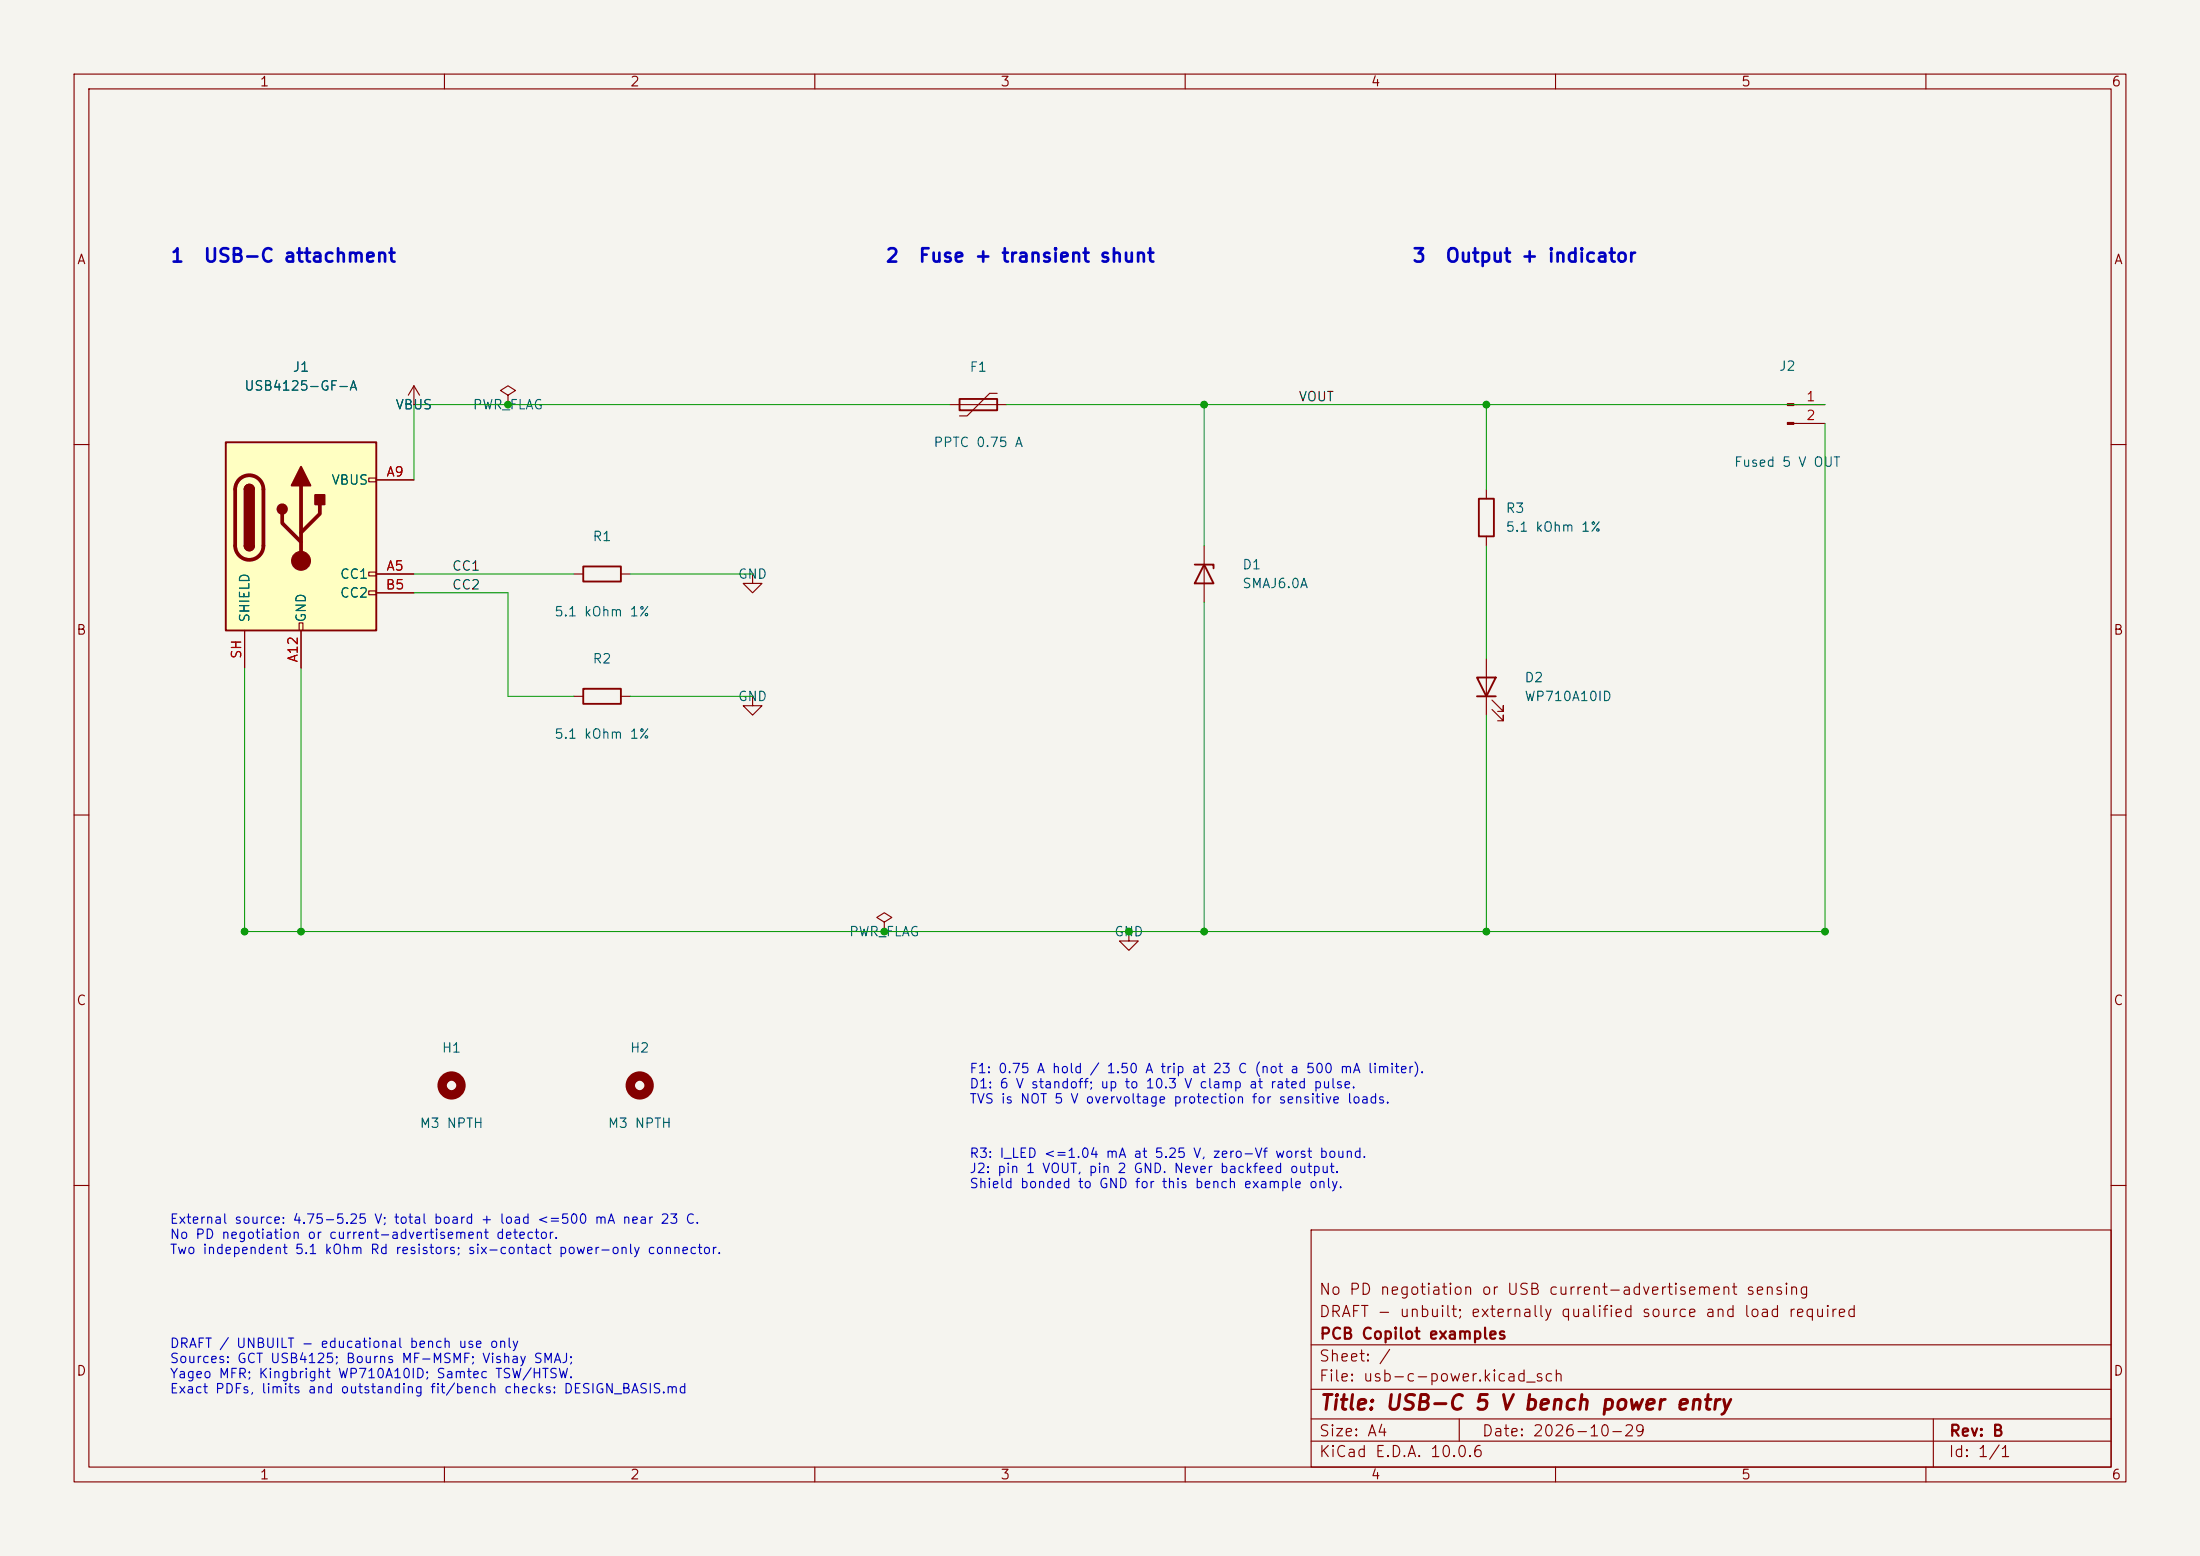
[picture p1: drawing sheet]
<svg xmlns="http://www.w3.org/2000/svg" width="297mm" height="210mm" viewBox="0 0 297 210" stroke-linecap="round" stroke-linejoin="round" font-family="sans-serif">
<path d="M0 0h297v210h-297z" fill="#f5f4ef" stroke="#f5f4ef" stroke-width=".14"/>
<g fill="none" stroke="#840000" stroke-width=".15">
<path d="M10 10h277v190h-277zM12 12h273v186h-273zM60 10v2M110 10v2M160 10v2M210 10v2M260 10v2M55.9 54.6h.1M55.9 52.1l-.8 1.2M55.9 52.1l.7 1.2M55.9 52.1v2.5M128.3 54.6h7.6"/>
<path d="M134.6 53.1h-1l-3 3h-1.1M242.2 54.6h4.2M242.2 57.2h4.2M10 60h2M77.5 77.5h1.2M83.8 77.5h1.3M101.6 77.5v1.2h1.3l-1.3 1.3-1.3-1.3h1.3M101.6 77.5h.1M200.7 66v1.3M200.7 72.4v1.3M285 60h2M77.5 94h1.2"/>
<path d="M83.8 94h1.3M101.6 94v1.3h1.3l-1.3 1.2-1.3-1.2h1.3M101.6 94h.1M10 110h2M285 110h2M119.4 124.5l1-.7-1-.6-1 .6 1 .7v1.2M119.4 125.7h.1M152.4 125.7v1.3h1.3l-1.3 1.3-1.3-1.3h1.3M152.4 125.7h.1M10 160h2M177 166h108v32h-108zM285 160h2"/>
<path d="M60 198v2M110 198v2M160 198v2M177 194.5h108M177 191.5h108M177 187.5h108M177 181.5h108M197 191.5v3M210 198v2M260 198v2M261 191.5v6.5"/>
</g>
<g fill="none" stroke="#840000" stroke-width="1.3">
<circle cx="61" cy="146.5" r="1.27"/>
<circle cx="86.4" cy="146.5" r="1.27"/>
</g>
<path d="M129.5 53.8h5.1v1.6h-5.1zM78.7 76.5h5.1v2h-5.1zM199.6 67.3h2.1v5.1h-2.1zM78.7 93h5.1v2h-5.1z" fill="none" stroke="#840000" stroke-width=".25"/>
<g fill="#840000" stroke="#840000" stroke-width=".15">
<path d="M241.3 54.5h.9v.2h-.9z"/>
<path d="M241.3 57h.9v.3h-.9z"/>
</g>
<path d="M30.5 59.7h20.3v25.4h-20.3z" fill="#ffffc2"/>
<g fill="none" stroke="#840000" stroke-width=".15">
<path d="M55.9 54.6h.1M68.6 53.3l1-.6-1-.6-1 .6 1 .6v1.3M68.6 54.6h.1M49.8 64.5h1v.5h-1zM49.8 77.2h1v.5h-1zM49.8 79.8h1v.5h-1zM50.8 77.5h5.1M50.8 64.8h5.1M162.6 73.7v7.6M33 85.1v5.1M40.4 84.1h.5v1h-.5zM40.6 85.1v5.1"/>
<path d="M50.8 80h5.1M200.7 88.9v7.6M201.4 95.8l1.5 1.5v-.8v.8h-.7M201.4 94.5l1.5 1.5v-.7v.7h-.7"/>
</g>
<path d="M30.5 59.7h20.3v25.4h-20.3zM33 66a.64 .64 0 0 1 .7-.6 .64 .64 0 0 1 .6 .6M33 73.7a.64 .64 0 0 0 .7 .6 .64 .64 0 0 0 .6-.6M161.3 76.2h2.5v.5M162.6 76.2l1.2 2.5h-2.5zM199.4 91.4h2.5l-1.2 2.6zM199.4 94h2.5" fill="none" stroke="#840000" stroke-width=".25"/>
<path d="M32.3 64.7a1.9 1.9 0 0 1 2.1-.4 1.9 1.9 0 0 1 1.2 1.7v7.7a1.91 1.91 0 0 1-1.9 1.9 1.91 1.91 0 0 1-2-1.9v-7.7a1.9 1.9 0 0 1 .6-1.3zM38.1 69.3v1.3l2.5 2.6M40.6 65.5v10.2M43.2 68.1v1.2l-2.6 2.6" fill="none" stroke="#840000" stroke-width=".51"/>
<g fill="#840000" stroke="#840000" stroke-width=".25">
<path d="M33 66h1.3v7.7h-1.3z"/>
<path d="M33.2 65.6a.64 .64 0 0 1 .7-.1 .64 .64 0 0 1 .4 .5h-1.3z"/>
<path d="M33 73.7h1.3a.64 .64 0 0 1-.6 .6 .64 .64 0 0 1-.7-.6z"/>
<path d="M40.6 63l1.3 2.5h-2.5z"/>
<path d="M42.5 66.8h1.3v1.3h-1.3z"/>
<circle cx="38.1" cy="68.7" r=".63"/>
</g>
<circle cx="40.6" cy="75.7" r="1.27" fill="#840000" stroke="#840000" stroke-width=".15"/>
<g fill="none" stroke="#009600" stroke-width=".14">
<path d="M128.3 54.6h-72.4v10.2M135.9 54.6h110.5M162.6 54.6v19.1M200.7 54.6v11.4M246.4 57.2v68.5h-213.4v-35.5M55.9 77.5h21.6M85.1 77.5h16.5M200.7 73.7v15.2M40.6 90.2v35.5M55.9 80h12.7v14h8.9M85.1 94h16.5M162.6 81.3v44.4"/>
<path d="M200.7 96.5v29.2"/>
</g>
<g fill="#009600" stroke="#009600" stroke-width=".14">
<circle cx="40.6" cy="125.7" r=".46"/>
<circle cx="33" cy="125.7" r=".46"/>
<circle cx="68.6" cy="54.6" r=".46"/>
<circle cx="119.4" cy="125.7" r=".46"/>
<circle cx="162.6" cy="54.6" r=".46"/>
<circle cx="200.7" cy="54.6" r=".46"/>
<circle cx="162.6" cy="125.7" r=".46"/>
<circle cx="200.7" cy="125.7" r=".46"/>
<circle cx="152.4" cy="125.7" r=".46"/>
<circle cx="246.4" cy="125.7" r=".46"/>
</g>
<text font-size="2" fill="#840000" x="178" y="190.8">Title: USB-C 5 V bench power entry</text>
<g font-size="1.8" fill="#0000c2">
<text x="22.9" y="35.8">1</text>
<text x="27.4" y="35.8">USB-C attachment</text>
<text x="119.4" y="35.8">2</text>
<text x="123.9" y="35.8">Fuse + transient shunt</text>
<text x="190.6" y="35.8">3</text>
<text x="195" y="35.8">Output + indicator</text>
</g>
<g font-size="1.5" fill="#840000">
<text x="178" y="178.1">DRAFT - unbuilt; externally qualified source and load required</text>
<text x="178" y="175.1">No PD negotiation or USB current-advertisement sensing</text>
<text x="178" y="184.1">Sheet: /</text>
<text x="178" y="181.1">PCB Copilot examples</text>
<text x="178" y="186.8">File: usb-c-power.kicad_sch</text>
<text x="178" y="197">KiCad E.D.A. 10.0.6</text>
<text x="178" y="194.2">Size: A4</text>
<text x="200" y="194.2">Date: 2026-10-29</text>
<text x="263" y="197">Id: 1/1</text>
<text x="263" y="194.2">Rev: B</text>
</g>
<g font-size="1.3" fill="#840000">
<text x="35" y="12">1</text>
<text x="85" y="12">2</text>
<text x="135" y="12">3</text>
<text x="185" y="12">4</text>
<text x="235" y="12">5</text>
<text x="285" y="12">6</text>
<text x="10.3" y="36">A</text>
<text x="285.3" y="36">A</text>
<text x="10.2" y="86">B</text>
<text x="285.2" y="86">B</text>
<text x="10.2" y="136">C</text>
<text x="285.2" y="136">C</text>
<text x="10.2" y="186">D</text>
<text x="285.2" y="186">D</text>
<text x="35" y="200">1</text>
<text x="85" y="200">2</text>
<text x="135" y="200">3</text>
<text x="185" y="200">4</text>
<text x="235" y="200">5</text>
<text x="285" y="200">6</text>
</g>
<g font-size="1.3" fill="#006464">
<text x="32.9" y="53">USB4125-GF-A</text>
<text x="39.4" y="50.5">J1</text>
<text x="130.8" y="50.5">F1</text>
<text x="240.1" y="50.4">J2</text>
<text x="53.3" y="55.6">VBUS</text>
<text x="63.7" y="55.6">PWR_FLAG</text>
<text x="44.7" y="65.7">VBUS</text>
<text x="125.9" y="60.7">PPTC 0.75 A</text>
<text x="234" y="63.3">Fused 5 V OUT</text>
<text x="203.2" y="69.5">R3</text>
<text x="79.9" y="73.4">R1</text>
<text x="167.6" y="77.2">D1</text>
<text x="203.2" y="72.1">5.1 kOhm 1%</text>
<text x="45.8" y="78.4">CC1</text>
<text x="45.8" y="81">CC2</text>
<text x="74.7" y="83.5">5.1 kOhm 1%</text>
<text x="99.5" y="78.4">GND</text>
<text x="167.6" y="79.7">SMAJ6.0A</text>
<text x="34" y="84.1" transform="rotate(-90 34 84.1)">SHIELD</text>
<text x="41.6" y="84.1" transform="rotate(-90 41.6 84.1)">GND</text>
<text x="79.9" y="89.9">R2</text>
<text x="99.5" y="94.9">GND</text>
<text x="205.7" y="92.4">D2</text>
<text x="205.7" y="94.9">WP710A10ID</text>
<text x="74.7" y="100">5.1 kOhm 1%</text>
<text x="114.5" y="126.7">PWR_FLAG</text>
<text x="150.3" y="126.7">GND</text>
<text x="59.6" y="142.4">H1</text>
<text x="85" y="142.4">H2</text>
<text x="56.6" y="152.5">M3 NPTH</text>
<text x="82" y="152.5">M3 NPTH</text>
</g>
<g font-size="1.3" fill="#0f0f0f">
<text x="175.2" y="54.5">VOUT</text>
<text x="60.9" y="77.3">CC1</text>
<text x="60.9" y="79.9">CC2</text>
</g>
<g font-size="1.3" fill="#a90000">
<text x="243.7" y="54.5">1</text>
<text x="243.7" y="57">2</text>
<text x="52.1" y="64.6">A9</text>
<text x="52.1" y="77.3">A5</text>
<text x="52" y="79.9">B5</text>
<text x="32.9" y="89" transform="rotate(-90 32.9 89)">SH</text>
<text x="40.5" y="89.5" transform="rotate(-90 40.5 89.5)">A12</text>
</g>
<g font-size="1.3" fill="#0000c2">
<text x="130.8" y="145.2">F1: 0.75 A hold / 1.50 A trip at 23 C (not a 500 mA limiter).</text>
<text x="130.8" y="147.2">D1: 6 V standoff; up to 10.3 V clamp at rated pulse.</text>
<text x="130.8" y="149.3">TVS is NOT 5 V overvoltage protection for sensitive loads.</text>
<text x="130.8" y="156.6">R3: I_LED &lt;=1.04 mA at 5.25 V, zero-Vf worst bound.</text>
<text x="130.8" y="158.6">J2: pin 1 VOUT, pin 2 GND. Never backfeed output.</text>
<text x="130.8" y="160.7">Shield bonded to GND for this bench example only.</text>
<text x="22.8" y="165.5">External source: 4.75-5.25 V; total board + load &lt;=500 mA near 23 C.</text>
<text x="22.8" y="167.5">No PD negotiation or current-advertisement detector.</text>
<text x="22.8" y="169.6">Two independent 5.1 kOhm Rd resistors; six-contact power-only connector.</text>
<text x="22.8" y="182.2">DRAFT / UNBUILT - educational bench use only</text>
<text x="22.8" y="184.3">Sources: GCT USB4125; Bourns MF-MSMF; Vishay SMAJ;</text>
<text x="22.8" y="186.3">Yageo MFR; Kingbright WP710A10ID; Samtec TSW/HTSW.</text>
<text x="22.8" y="188.4">Exact PDFs, limits and outstanding fit/bench checks: DESIGN_BASIS.md</text>
</g>
</svg>
